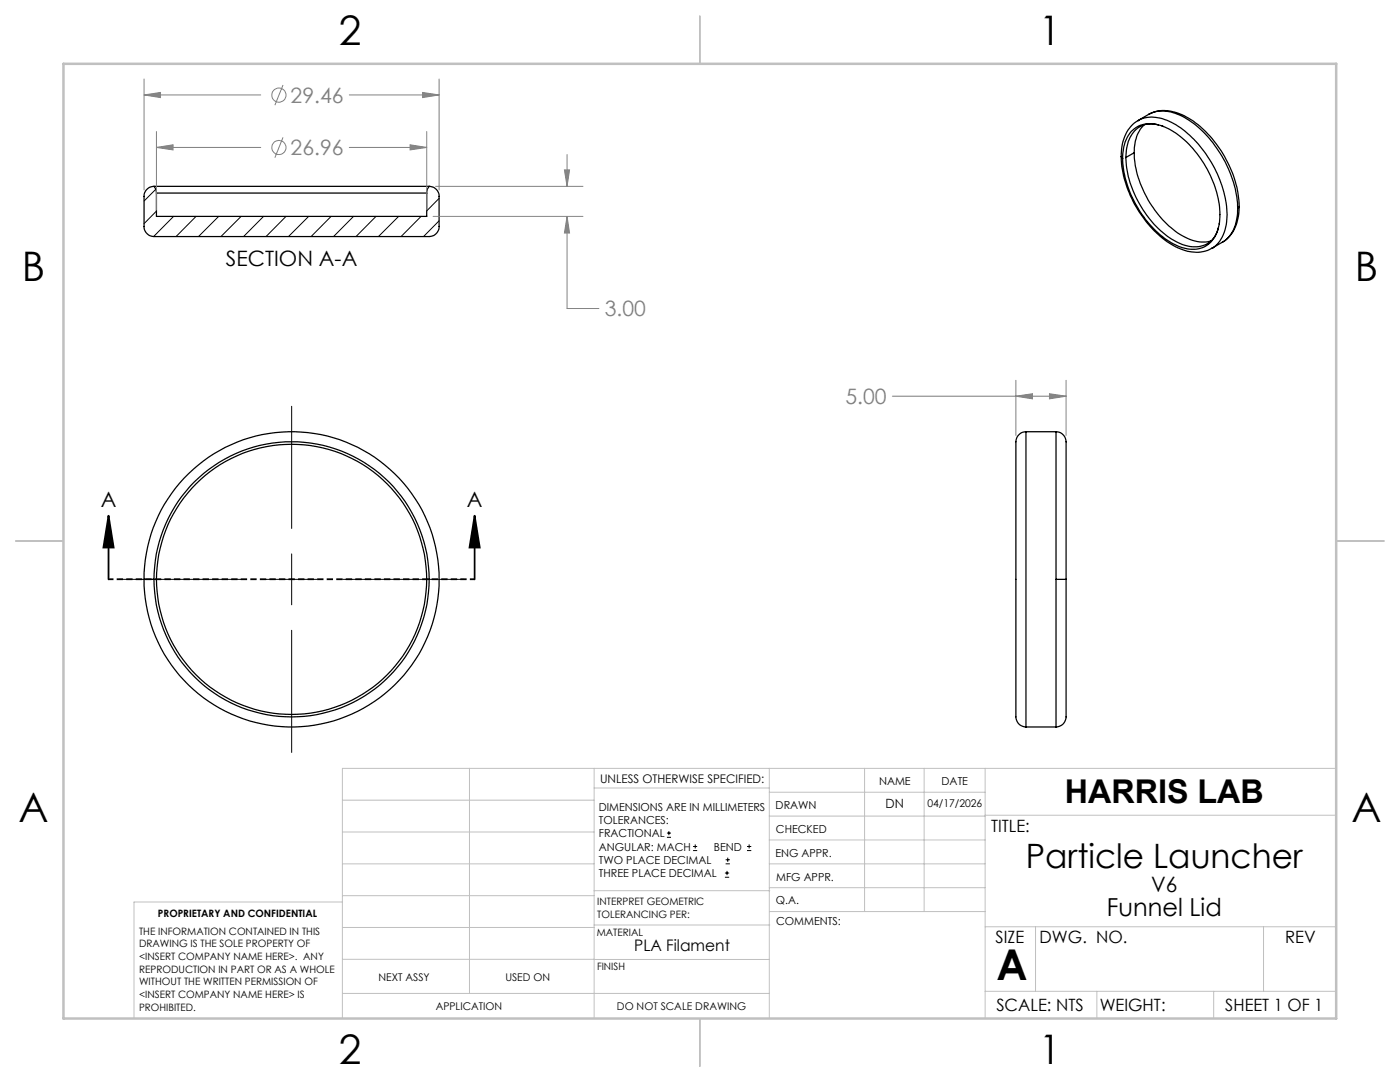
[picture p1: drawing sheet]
<svg xmlns="http://www.w3.org/2000/svg" width="279mm" height="216mm" viewBox="0 0 279 216" stroke-linecap="round" stroke-linejoin="round" font-family="sans-serif">
<g fill="none" stroke="#000" stroke-width=".25">
<path d="M30.7 37.2a1.99 1.99 0 0 0-1.9 2v6a1.99 1.99 0 0 0 1.9 2h55a1.99 1.99 0 0 0 1.9-2v-6a1.99 1.99 0 0 0-1.9-2M30.7 37.2l.4 .6 .1 .7M30.7 37.2h55M31.2 38.5h54M31.2 38.5v4.7h54v-4.7M85.7 37.2l-.4 .6-.1 .7M223.8 31.2a22.2 22.2 0 0 0 10.9 18.1 7.4 7.4 0 0 0 7.1 .3M223.8 31.2l.2 .4M224.7 31.4a21 21 0 0 0 10 16.8 6.4 6.4 0 0 0 6.3 .4M225.7 26.2a5.6 5.6 0 0 1 6.7-.9 20.3 20.3 0 0 1 10.1 12 12.9 12.9 0 0 1 0 9.9 5.4 5.4 0 0 1-7 2.1 19.4 19.4 0 0 1-9.8-10.4 15.6 15.6 0 0 1-1.2-10.6l.6-1.1zM226.3 30.5a20.8 20.8 0 0 0 10 16.7 6.7 6.7 0 0 0 5.4 .8M226.3 30.5l-1.6 .9"/>
<path d="M227.1 24.1a7.7 7.7 0 0 0-3.3 7.1M227.1 24.1h.1M227.1 24.1a6.6 6.6 0 0 1 6.2 .1 21.7 21.7 0 0 1 10.4 12.3 14.4 14.4 0 0 1 .4 10.5 5.4 5.4 0 0 1-2.3 2.6M228.4 24.9a7.1 7.1 0 0 0-2.1 5.6M229.2 22.8a7.9 7.9 0 0 1 8 .8 22.4 22.4 0 0 1 10.1 17.6M229.2 22.8a7.2 7.2 0 0 1 7.2 .6 23 23 0 0 1 10.6 18.2M229.2 22.8l-2.1 1.3M231.2 24.9a4.7 4.7 0 0 0-6.1 3.7l-.4 2.8M231.9 25.2l.3 .1M241 48.6h.1M241.8 49.6h.1M243.1 45.5a4.9 4.9 0 0 1-2.1 3.1"/>
<path d="M243.3 44.6v.1M243.9 48.3l-2.1 1.3M247 41.6a7.7 7.7 0 0 1-2.8 6.6l-.3 .1M247.3 41.2a7.7 7.7 0 0 1-3.4 7.1M247.3 41.2l-.3 .4M204.8 86.1a2.17 2.17 0 0 0-2.1 2.8v53.7a2.17 2.17 0 0 0 2.1 2.5M204.8 86.1v59M204.8 86.1h5.9M210.7 86.1a2.26 2.26 0 0 1 2.1 2.8v26.7M210.7 86.1v29.5M28.8 115.6h1.9M30.7 115.6a27.5 27.5 0 0 0 27.5 27.5 27.5 27.5 0 0 0 27.5-27.5"/>
<path d="M30.7 115.6a27.5 27.5 0 0 1 27.5-27.4 27.5 27.5 0 0 1 27.5 27.4M85.2 115.6h.5M210.7 115.6h2.1M210.7 115.6v29.5M212.8 115.6v26.9a2.19 2.19 0 0 1-2.1 2.6M204.8 145.1h5.9"/>
<circle cx="58.2" cy="115.6" r="27"/>
<circle cx="58.2" cy="115.6" r="29.5"/>
</g>
<g fill="none" stroke="#000" stroke-width=".2">
<path d="M31.1 37.8l-2.3 2.3M87.6 39.6l-2.4 2.5M31.2 42.1l-2.4 2.5M34.6 43.2l-3.9 4M39.1 43.2l-4 4M43.6 43.2l-4 4M48.1 43.2l-4 4M52.6 43.2l-4 4M57.1 43.2l-4 4M61.6 43.2l-4 4M66.1 43.2l-4 4M70.6 43.2l-4 4"/>
<path d="M75 43.2l-4 4M79.6 43.2l-4.1 4M84 43.2l-4 4M87.6 44.1l-3.1 3.1M58.2 81.1v24.3M23.7 115.6h24.3M53.1 115.6h10.2M58.2 110.5v10.2M68.4 115.6h24.3M58.2 125.8v24.3M133.1 167.1h.8M133.1 166.2h.8"/>
<path d="M133.5 165.8v.9M138.3 169.7h.8M138.3 168.9h.8M138.7 168.5v.8M144.7 175h.8M144.7 174.2h.8M144.8 172.4h.9M144.8 171.6h.9M145.1 173.8v.8M145.2 171.1v.9M149.1 169.7h.8M149.1 168.9h.8"/>
<path d="M149.5 168.5v.8"/>
</g>
<g fill="none" stroke="#808080" stroke-width=".2">
<path d="M28.8 18.9l3.2-.4v1zM28.8 15.8v22.1M28.8 18.9h23.2M56.5 17l-1.6 4M69.7 18.9h17.9M84.3 18.5l3.3 .4-3.3 .6zM87.6 15.8v22.1M31.2 29.4l3.3-.5v1zM31.2 26.2v15.7M31.2 29.4h20.8M56.5 27.4l-1.6 4.1M69.7 29.4h15.5"/>
<path d="M81.8 28.9l3.4 .5-3.4 .5zM85.2 26.2v15.7M86.9 37.2h29.4M112.6 33.9h1.1l-.5 3.3zM113.2 30.8v6.4M86.4 43.2h29.9M113.2 43.2l.5 3.3h-1.1zM113.2 43.2v18.4h6.3M178.1 79.1h34.7M202.7 79.1l3.4-.5v1zM202.7 75.9v11M209.4 78.6l3.4 .5-3.4 .5z"/>
<path d="M212.8 75.9v11"/>
<circle cx="55.7" cy="19" r="1.41"/>
<circle cx="55.7" cy="29.4" r="1.41"/>
</g>
<path d="M21.7 102.9l1 6.4h-2.1zM21.7 102.9v12.7M94.7 102.9l1 6.4h-2zM94.7 102.9v12.7" fill="none" stroke="#000" stroke-width=".35"/>
<path d="M94.7 115.6h-73" fill="none" stroke="#000" stroke-width=".35" stroke-dasharray="1.3 .6" stroke-dashoffset=".3" stroke-linecap="butt"/>
<g fill="none" stroke="#c0c0c0" stroke-width=".2">
<path d="M68.3 159.7h50.3M93.7 153.3v44.9M118.6 153.3v49.9M118.6 157.2h34.9M153.5 153.3v49.9M153.5 158.1h43.1M172.5 153.3v28.6M184.4 153.3v28.6M196.6 153.3v49.9M266.7 153.3h-198.4v49.9M68.3 178.7h50.3M68.3 172.4h50.3"/>
<path d="M68.3 166h50.3M68.3 180h-41.6v23.2M118.6 177.7h35M153.5 167.6h43.1M153.5 162.8h43.1M153.5 172.4h43.1M153.5 177.1h43.1M196.6 162.7h70.1M68.3 198.2h85.2M68.3 191.4l85.2 .1M68.3 185.1h50.3M118.6 184.6h35"/>
<path d="M153.6 181.9h43M196.6 197.8h70.1M196.6 184.9h70.1M206.7 184.9v12.9M218.9 197.8v5.4M242.2 197.8v5.4M252.2 184.9v12.9"/>
</g>
<path d="M139.7 3.2v9.5M3.1 107.9h9.6M266.7 107.9h9.5M139.7 203.2v9.6" fill="none" stroke="#c0c0c0" stroke-width=".25"/>
<path d="M12.7 12.7h254v190.5h-254z" fill="none" stroke="#c0c0c0" stroke-width=".5"/>
<path d="M94.7 102.9l1 6.4h-2zM21.7 102.9l1 6.4h-2.1z" fill="#000"/>
<path d="M202.7 79.1l3.4-.5v1zM209.4 78.6l3.4 .5-3.4 .5zM81.8 28.9l3.4 .5-3.4 .5zM31.2 29.4l3.3-.5v1zM84.3 18.5l3.3 .4-3.3 .6zM28.8 18.9l3.2-.4v1zM113.2 43.2l.5 3.3h-1.1zM112.6 33.9h1.1l-.5 3.3z" fill="#808080"/>
<text font-size="8.5" x="198.9" y="195.5">A</text>
<g font-size="8.1">
<text x="67.6" y="8.9">2</text>
<text x="207.3" y="8.9">1</text>
<text x="4.4" y="56.2">B</text>
<text x="270.4" y="56.2">B</text>
<text x="3.7" y="164.1">A</text>
<text x="269.7" y="164.1">A</text>
<text x="67.6" y="212.4">2</text>
<text x="207.3" y="212.4">1</text>
</g>
<text font-size="6.7" x="204.7" y="173.1">Particle Launcher</text>
<text font-size="6.5" x="212.5" y="160.2">HARRIS LAB</text>
<text font-size="4.9" x="220.9" y="182.7">Funnel Lid</text>
<g font-size="4.2" fill="#808080">
<text x="58" y="20.5">29.46</text>
<text x="58" y="31">26.96</text>
<text x="120.7" y="63.1">3.00</text>
<text x="168.7" y="80.6">5.00</text>
</g>
<g font-size="4.2">
<text x="45.1" y="53">SECTION A-A</text>
<text x="20.1" y="101.1">A</text>
<text x="93.1" y="101.1">A</text>
<text x="229.8" y="177.9">V6</text>
</g>
<g font-size="3.4">
<text x="197.8" y="166">TITLE:</text>
<text x="198.7" y="188.1">SIZE</text>
<text x="207.5" y="188.1">DWG. NO.</text>
<text x="256.5" y="188.2">REV</text>
<text x="198.8" y="201.7">SCALE: NTS</text>
<text x="219.5" y="201.8">WEIGHT:</text>
<text x="244.5" y="201.7">SHEET 1 OF 1</text>
</g>
<text font-size="3.2" x="126.6" y="189.8">PLA Filament</text>
<text font-size="2.5" x="176.7" y="161.3">DN</text>
<text font-size="2.4" x="119.8" y="156.2">UNLESS OTHERWISE SPECIFIED:</text>
<g font-size="2.2">
<text x="119.5" y="161.8">DIMENSIONS ARE IN MILLIMETERS</text>
<text x="154.8" y="161.4">DRAWN</text>
<text x="175.4" y="156.6">NAME</text>
<text x="187.9" y="156.7">DATE</text>
<text x="119.5" y="164.4">TOLERANCES:</text>
<text x="119.5" y="167.1">FRACTIONAL</text>
<text x="154.9" y="166.3">CHECKED</text>
<text x="119.5" y="169.7">ANGULAR: MACH</text>
<text x="119.5" y="172.4">TWO PLACE DECIMAL</text>
<text x="142.5" y="169.7">BEND</text>
<text x="154.8" y="170.9">ENG APPR.</text>
<text x="119.5" y="175">THREE PLACE DECIMAL</text>
<text x="154.9" y="175.7">MFG APPR.</text>
<text x="154.9" y="180.4">Q.A.</text>
<text x="154.9" y="184.6">COMMENTS:</text>
</g>
<g font-size="2.1">
<text x="185.1" y="161.1">04/17/2026</text>
<text x="75.5" y="195.7">NEXT ASSY</text>
<text x="100.9" y="195.7">USED ON</text>
<text x="86.9" y="201.5">APPLICATION</text>
<text x="123.1" y="201.6">DO NOT SCALE DRAWING</text>
</g>
<g font-size="2">
<text x="31.5" y="182.9">PROPRIETARY AND CONFIDENTIAL</text>
<text x="119.2" y="180.6">INTERPRET GEOMETRIC</text>
<text x="119.2" y="183.1">TOLERANCING PER:</text>
<text x="27.8" y="186.5">THE INFORMATION CONTAINED IN THIS</text>
<text x="27.8" y="189">DRAWING IS THE SOLE PROPERTY OF</text>
<text x="27.8" y="191.6">&lt;INSERT COMPANY NAME HERE&gt;. ANY</text>
<text x="119.1" y="186.7">MATERIAL</text>
<text x="27.8" y="194.1">REPRODUCTION IN PART OR AS A WHOLE</text>
<text x="27.8" y="196.6">WITHOUT THE WRITTEN PERMISSION OF</text>
<text x="119.1" y="193.5">FINISH</text>
<text x="27.8" y="199.1">&lt;INSERT COMPANY NAME HERE&gt; IS</text>
<text x="27.8" y="201.7">PROHIBITED.</text>
</g>
</svg>
